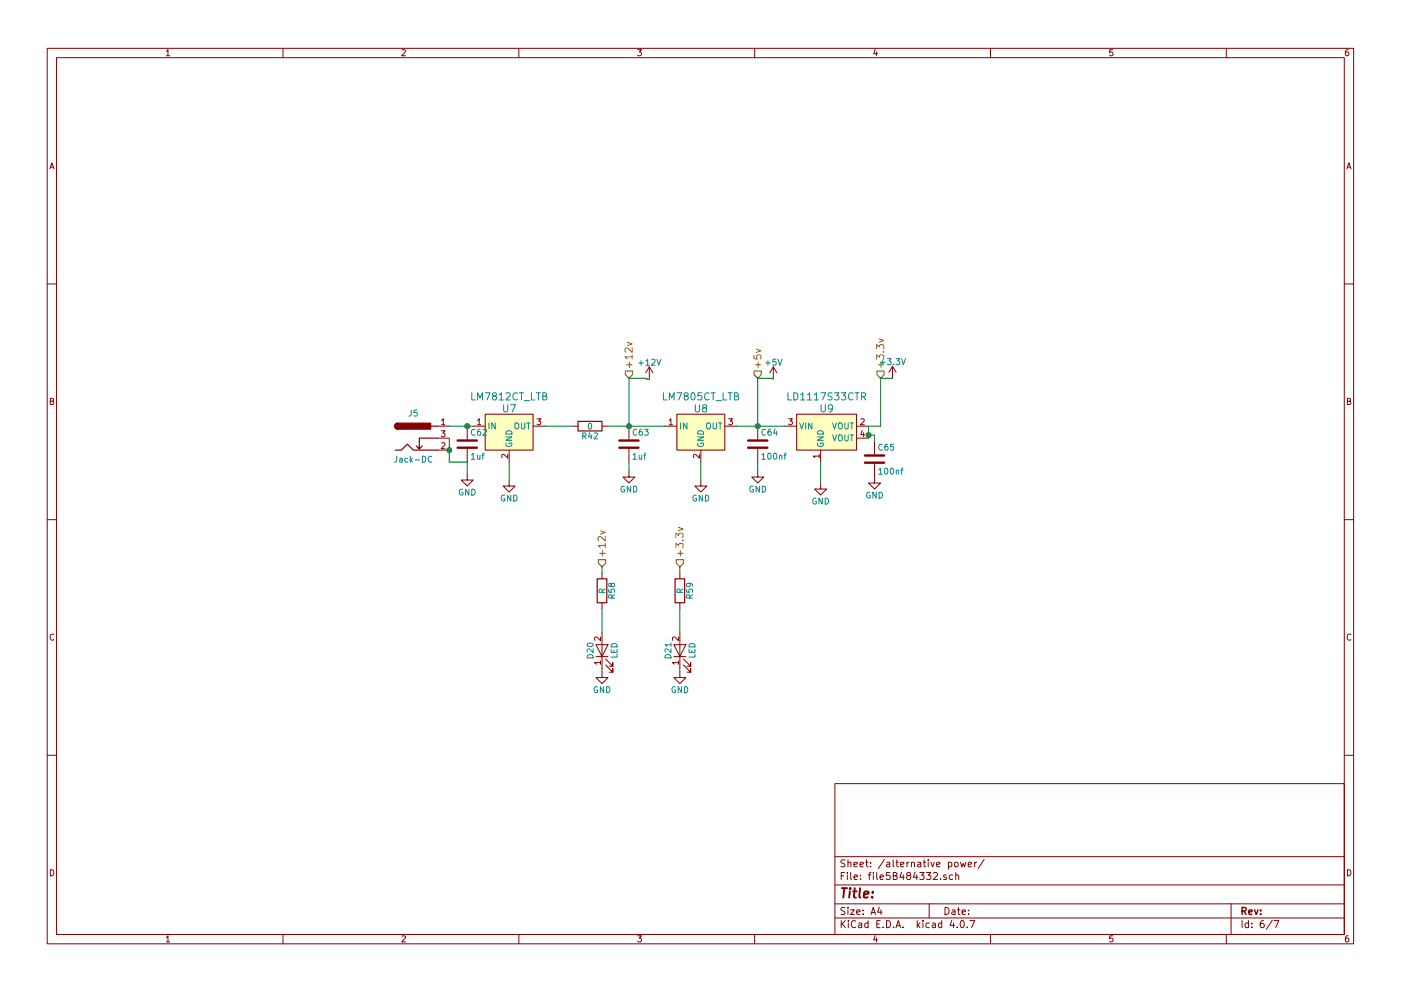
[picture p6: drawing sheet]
EESchema Schematic File Version 2
LIBS:MoCo_v0.1-rescue
LIBS:power
LIBS:device
LIBS:switches
LIBS:relays
LIBS:motors
LIBS:transistors
LIBS:conn
LIBS:linear
LIBS:regul
LIBS:74xx
LIBS:cmos4000
LIBS:adc-dac
LIBS:memory
LIBS:xilinx
LIBS:microcontrollers
LIBS:dsp
LIBS:microchip
LIBS:analog_switches
LIBS:motorola
LIBS:texas
LIBS:intel
LIBS:audio
LIBS:interface
LIBS:digital-audio
LIBS:philips
LIBS:display
LIBS:cypress
LIBS:siliconi
LIBS:opto
LIBS:atmel
LIBS:contrib
LIBS:valves
LIBS:AUIRS2110S
LIBS:ice3br4765jgxuma1
LIBS:QFP50P1400X1400X160-80N
LIBS:dk_Addressable-Specialty
LIBS:dk_Alarms-Buzzers-and-Sirens
LIBS:dk_Automotive-Relays
LIBS:dk_Balun
LIBS:dk_Barrel-Audio-Connectors
LIBS:dk_Battery-Holders-Clips-Contacts
LIBS:dk_Clock-Timing-Clock-Generators-PLLs-Frequency-Synthesizers
LIBS:dk_Clock-Timing-Programmable-Timers-and-Oscillators
LIBS:dk_Clock-Timing-Real-Time-Clocks
LIBS:dk_Coaxial-Connectors-RF
LIBS:dk_Current-Transducers
LIBS:dk_Data-Acquisition-ADCs-DACs-Special-Purpose
LIBS:dk_Data-Acquisition-Analog-to-Digital-Converters-ADC
LIBS:dk_Data-Acquisition-Digital-Potentiometers
LIBS:dk_Data-Acquisition-Digital-to-Analog-Converters-DAC
LIBS:dk_Data-Acquisition-Touch-Screen-Controllers
LIBS:dk_DC-DC-Converters
LIBS:dk_Digital-Isolators
LIBS:dk_Diodes-Bridge-Rectifiers
LIBS:dk_Diodes-Rectifiers-Arrays
LIBS:dk_Diodes-Rectifiers-Single
LIBS:dk_Diodes-Zener-Single
LIBS:dk_Display-Modules-LCD-OLED-Graphic
LIBS:dk_Display-Modules-LED-Character-and-Numeric
LIBS:dk_D-Sub-Connectors
LIBS:dk_Embedded-Microcontrollers
LIBS:dk_Encoders
LIBS:dk_Evaluation-Boards-Sensors
LIBS:dk_Ferrite-Beads-and-Chips
LIBS:dk_Fixed-Inductors
LIBS:dk_Fuses
LIBS:dk_Gas-Sensors
LIBS:dk_Humidity-Moisture-Sensors
LIBS:dk_Image-Sensors-Camera
LIBS:dk_Infrared-UV-Visible-Emitters
LIBS:dk_Inrush-Current-Limiters-ICL
LIBS:dk_Interface-Analog-Switches-Multiplexers-Demultiplexers
LIBS:dk_Interface-Analog-Switches-Special-Purpose
LIBS:dk_Interface-Controllers
LIBS:dk_Interface-Drivers-Receivers-Transceivers
LIBS:dk_Interface-I-O-Expanders
LIBS:dk_Interface-Modules
LIBS:dk_Interface-Sensor-and-Detector-Interfaces
LIBS:dk_Interface-Sensor-Capacitive-Touch
LIBS:dk_Interface-Specialized
LIBS:dk_LED-Indication-Discrete
LIBS:dk_LEDs-Circuit-Board-Indicators-Arrays-Light-Bars-Bar-Graphs
LIBS:dk_Linear-Amplifiers-Audio
LIBS:dk_Linear-Amplifiers-Instrumentation-OP-Amps-Buffer-Amps
LIBS:dk_Linear-Comparators
LIBS:dk_Logic-Buffers-Drivers-Receivers-Transceivers
LIBS:dk_Logic-Flip-Flops
LIBS:dk_Logic-Gates-and-Inverters
LIBS:dk_Logic-Multivibrators
LIBS:dk_Logic-Shift-Registers
LIBS:dk_Logic-Signal-Switches-Multiplexers-Decoders
LIBS:dk_Logic-Translators-Level-Shifters
LIBS:dk_Magnetic-Sensors-Compass-Magnetic-Field-Modules
LIBS:dk_Magnetic-Sensors-Linear-Compass-ICs
LIBS:dk_Magnetic-Sensors-Switches-Solid-State
LIBS:dk_Memory
LIBS:dk_Memory-Connectors-PC-Card-Sockets
LIBS:dk_Microphones
LIBS:dk_Modular-Connectors-Jacks
LIBS:dk_Modular-Connectors-Jacks-With-Magnetics
LIBS:dk_Motion-Sensors-Accelerometers
LIBS:dk_Motion-Sensors-IMUs-Inertial-Measurement-Units
LIBS:dk_Motion-Sensors-Tilt-Switches
LIBS:dk_Navigation-Switches-Joystick
LIBS:dk_Optical-Sensors-Ambient-Light-IR-UV-Sensors
LIBS:dk_Optical-Sensors-Photo-Detectors-Remote-Receiver
LIBS:dk_Optical-Sensors-Photodiodes
LIBS:dk_Optical-Sensors-Phototransistors
LIBS:dk_Optical-Sensors-Reflective-Analog-Output
LIBS:dk_Optoisolators-Logic-Output
LIBS:dk_Optoisolators-Transistor-Photovoltaic-Output
LIBS:dk_Optoisolators-Triac-SCR-Output
LIBS:dk_Oscillators
LIBS:dk_PMIC-AC-DC-Converters-Offline-Switchers
LIBS:dk_PMIC-Battery-Chargers
LIBS:dk_PMIC-Battery-Management
LIBS:dk_PMIC-Current-Regulation-Management
LIBS:dk_PMIC-Full-Half-Bridge-Drivers
LIBS:dk_PMIC-Gate-Drivers
LIBS:dk_PMIC-LED-Drivers
LIBS:dk_PMIC-Motor-Drivers-Controllers
LIBS:dk_PMIC-OR-Controllers-Ideal-Diodes
LIBS:dk_PMIC-Power-Distribution-Switches-Load-Drivers
LIBS:dk_PMIC-Power-Management-Specialized
LIBS:dk_PMIC-RMS-to-DC-Converters
LIBS:dk_PMIC-Supervisors
LIBS:dk_PMIC-Thermal-Management
LIBS:dk_PMIC-V-F-and-F-V-Converters
LIBS:dk_PMIC-Voltage-Reference
LIBS:dk_PMIC-Voltage-Regulators-DC-DC-Switching-Controllers
LIBS:dk_PMIC-Voltage-Regulators-DC-DC-Switching-Regulators
LIBS:dk_PMIC-Voltage-Regulators-Linear
LIBS:dk_PMIC-Voltage-Regulators-Special-Purpose
LIBS:dk_Power-Relays-Over-2-Amps
LIBS:dk_Pressure-Sensors-Transducers
LIBS:dk_Programmable-Oscillators
LIBS:dk_Pushbutton-Switches
LIBS:dk_Rectangular-Connectors-Headers-Male-Pins
LIBS:dk_Reed-Relays
LIBS:dk_Resistor-Networks-Arrays
LIBS:dk_RF-Amplifiers
LIBS:dk_RF-Antennas
LIBS:dk_RF-Demodulators
LIBS:dk_RF-Detectors
LIBS:dk_RF-Evaluation-and-Development-Kits-Boards
LIBS:dk_RFID-RF-Access-Monitoring-ICs
LIBS:dk_RF-Receivers
LIBS:dk_RF-Switches
LIBS:dk_RF-Transceiver-ICs
LIBS:dk_RF-Transceiver-Modules
LIBS:dk_RF-Transmitters
LIBS:dk_Rotary-Potentiometers-Rheostats
LIBS:dk_Sensors-Transducers_Accessories
LIBS:dk_Signal-Relays-Up-to-2-Amps
LIBS:dk_Slide-Switches
LIBS:dk_Solid-State-Relays
LIBS:dk_Specialized-ICs
LIBS:dk_Specialized-Sensors
LIBS:dk_Surge-Suppression-ICs
LIBS:dk_Tactile-Switches
LIBS:dk_Temperature-Sensors-Analog-and-Digital-Output
LIBS:dk_Thermal-Cutoffs-Thermal-Fuses
LIBS:dk_Thyristors-DIACs-SIDACs
LIBS:dk_Thyristors-SCRs
LIBS:dk_Thyristors-TRIACs
LIBS:dk_Toggle-Switches
LIBS:dk_Transistors-Bipolar-BJT-Arrays
LIBS:dk_Transistors-Bipolar-BJT-RF
LIBS:dk_Transistors-Bipolar-BJT-Single
LIBS:dk_Transistors-Bipolar-BJT-Single-Pre-Biased
LIBS:dk_Transistors-FETs-MOSFETs-Arrays
LIBS:dk_Transistors-FETs-MOSFETs-RF
LIBS:dk_Transistors-FETs-MOSFETs-Single
LIBS:dk_Transistors-JFETs
LIBS:dk_Trimmer-Potentiometers
LIBS:dk_TVS-Diodes
LIBS:dk_TVS-Mixed-Technology
LIBS:dk_USB-DVI-HDMI-Connectors
LIBS:symbols
LIBS:TJA1042
LIBS:LM324AMX_NOPB
LIBS:ina2181a1
LIBS:MoCo_v0.1-cache
EELAYER 25 0
EELAYER END
$Descr A4 11693 8268
encoding utf-8
Sheet 6 7
Title ""
Date ""
Rev ""
Comp ""
Comment1 ""
Comment2 ""
Comment3 ""
Comment4 ""
$EndDescr
$Comp
L Jack-DC J5
U 1 1
P 3450 3650
F 0 "J5" H 3450 3860 50  0000 C CNN
F 1 "Jack-DC" H 3450 3475 50  0000 C CNN
F 2 "Connectors:BARREL_JACK" H 3500 3610 50  0001 C CNN
F 3 "" H 3500 3610 50  0001 C CNN
	1    3450 3650
	1    0    0    -1  
$EndComp
$Comp
L LM7812CT_LTB U7
U 1 1
P 4250 3550
F 0 "U7" H 4250 3700 60  0000 C CNN
F 1 "LM7812CT_LTB" H 4250 3800 60  0000 C CNN
F 2 "TO_SOT_Packages_SMD:TO-252-2_Rectifier" H 4450 3750 60  0001 L CNN
F 3 "https://www.fairchildsemi.com/datasheets/LM/LM7805.pdf" H 4450 3850 60  0001 L CNN
F 4 "LM7812CTFS-ND" H 4450 3950 60  0001 L CNN "Digi-Key_PN"
F 5 "LM7812CT" H 4450 4050 60  0001 L CNN "MPN"
F 6 "Integrated Circuits (ICs)" H 4450 4150 60  0001 L CNN "Category"
F 7 "PMIC - Voltage Regulators - Linear" H 4450 4250 60  0001 L CNN "Family"
F 8 "https://www.fairchildsemi.com/datasheets/LM/LM7805.pdf" H 4450 4350 60  0001 L CNN "DK_Datasheet_Link"
F 9 "/product-detail/en/on-semiconductor/LM7812CT/LM7812CTFS-ND/1923051" H 4450 4450 60  0001 L CNN "DK_Detail_Page"
F 10 "IC REG LINEAR 12V 1A TO220-3" H 4450 4550 60  0001 L CNN "Description"
F 11 "ON Semiconductor" H 4450 4650 60  0001 L CNN "Manufacturer"
F 12 "Last Time Buy NonStock" H 4450 4750 60  0001 L CNN "Status"
	1    4250 3550
	1    0    0    -1  
$EndComp
$Comp
L LM7805CT_LTB U8
U 1 1
P 5850 3550
F 0 "U8" H 5850 3700 60  0000 C CNN
F 1 "LM7805CT_LTB" H 5850 3800 60  0000 C CNN
F 2 "TO_SOT_Packages_SMD:TO-252-2_Rectifier" H 6050 3750 60  0001 L CNN
F 3 "https://www.fairchildsemi.com/datasheets/LM/LM7805.pdf" H 6050 3850 60  0001 L CNN
F 4 "LM7805CT-ND" H 6050 3950 60  0001 L CNN "Digi-Key_PN"
F 5 "LM7805CT" H 6050 4050 60  0001 L CNN "MPN"
F 6 "Integrated Circuits (ICs)" H 6050 4150 60  0001 L CNN "Category"
F 7 "PMIC - Voltage Regulators - Linear" H 6050 4250 60  0001 L CNN "Family"
F 8 "https://www.fairchildsemi.com/datasheets/LM/LM7805.pdf" H 6050 4350 60  0001 L CNN "DK_Datasheet_Link"
F 9 "/product-detail/en/on-semiconductor/LM7805CT/LM7805CT-ND/458698" H 6050 4450 60  0001 L CNN "DK_Detail_Page"
F 10 "IC REG LINEAR 5V 1A TO220AB" H 6050 4550 60  0001 L CNN "Description"
F 11 "ON Semiconductor" H 6050 4650 60  0001 L CNN "Manufacturer"
F 12 "Last Time Buy NonStock" H 6050 4750 60  0001 L CNN "Status"
	1    5850 3550
	1    0    0    -1  
$EndComp
$Comp
L C C62
U 1 1
P 3900 3700
F 0 "C62" H 3925 3800 50  0000 L CNN
F 1 "1uf" H 3925 3600 50  0000 L CNN
F 2 "Capacitors_SMD:C_0603_HandSoldering" H 3938 3550 50  0001 C CNN
F 3 "" H 3900 3700 50  0001 C CNN
	1    3900 3700
	1    0    0    -1  
$EndComp
$Comp
L GND #PWR081
U 1 1
P 3900 3950
F 0 "#PWR081" H 3900 3700 50  0001 C CNN
F 1 "GND" H 3900 3800 50  0000 C CNN
F 2 "" H 3900 3950 50  0001 C CNN
F 3 "" H 3900 3950 50  0001 C CNN
	1    3900 3950
	1    0    0    -1  
$EndComp
$Comp
L C C63
U 1 1
P 5250 3700
F 0 "C63" H 5275 3800 50  0000 L CNN
F 1 "1uf" H 5275 3600 50  0000 L CNN
F 2 "Capacitors_SMD:C_0603_HandSoldering" H 5288 3550 50  0001 C CNN
F 3 "" H 5250 3700 50  0001 C CNN
	1    5250 3700
	1    0    0    -1  
$EndComp
$Comp
L GND #PWR082
U 1 1
P 5250 3925
F 0 "#PWR082" H 5250 3675 50  0001 C CNN
F 1 "GND" H 5250 3775 50  0000 C CNN
F 2 "" H 5250 3925 50  0001 C CNN
F 3 "" H 5250 3925 50  0001 C CNN
	1    5250 3925
	1    0    0    -1  
$EndComp
$Comp
L GND #PWR083
U 1 1
P 4250 4000
F 0 "#PWR083" H 4250 3750 50  0001 C CNN
F 1 "GND" H 4250 3850 50  0000 C CNN
F 2 "" H 4250 4000 50  0001 C CNN
F 3 "" H 4250 4000 50  0001 C CNN
	1    4250 4000
	1    0    0    -1  
$EndComp
$Comp
L GND #PWR084
U 1 1
P 5850 4000
F 0 "#PWR084" H 5850 3750 50  0001 C CNN
F 1 "GND" H 5850 3850 50  0000 C CNN
F 2 "" H 5850 4000 50  0001 C CNN
F 3 "" H 5850 4000 50  0001 C CNN
	1    5850 4000
	1    0    0    -1  
$EndComp
$Comp
L LD1117S33CTR U9
U 1 1
P 6850 3550
F 0 "U9" H 6900 3700 60  0000 C CNN
F 1 "LD1117S33CTR" H 6900 3800 60  0000 C CNN
F 2 "TO_SOT_Packages_SMD:SOT-223" H 7050 3750 60  0001 L CNN
F 3 "http://www.st.com/content/ccc/resource/technical/document/datasheet/99/3b/7d/91/91/51/4b/be/CD00000544.pdf/files/CD00000544.pdf/jcr:content/translations/en.CD00000544.pdf" H 7050 3850 60  0001 L CNN
F 4 "497-1241-1-ND" H 7050 3950 60  0001 L CNN "Digi-Key_PN"
F 5 "LD1117S33CTR" H 7050 4050 60  0001 L CNN "MPN"
F 6 "Integrated Circuits (ICs)" H 7050 4150 60  0001 L CNN "Category"
F 7 "PMIC - Voltage Regulators - Linear" H 7050 4250 60  0001 L CNN "Family"
F 8 "http://www.st.com/content/ccc/resource/technical/document/datasheet/99/3b/7d/91/91/51/4b/be/CD00000544.pdf/files/CD00000544.pdf/jcr:content/translations/en.CD00000544.pdf" H 7050 4350 60  0001 L CNN "DK_Datasheet_Link"
F 9 "/product-detail/en/stmicroelectronics/LD1117S33CTR/497-1241-1-ND/586241" H 7050 4450 60  0001 L CNN "DK_Detail_Page"
F 10 "IC REG LINEAR 3.3V 800MA SOT223" H 7050 4550 60  0001 L CNN "Description"
F 11 "STMicroelectronics" H 7050 4650 60  0001 L CNN "Manufacturer"
F 12 "Active" H 7050 4750 60  0001 L CNN "Status"
	1    6850 3550
	1    0    0    -1  
$EndComp
$Comp
L GND #PWR085
U 1 1
P 6850 4025
F 0 "#PWR085" H 6850 3775 50  0001 C CNN
F 1 "GND" H 6850 3875 50  0000 C CNN
F 2 "" H 6850 4025 50  0001 C CNN
F 3 "" H 6850 4025 50  0001 C CNN
	1    6850 4025
	1    0    0    -1  
$EndComp
$Comp
L C C64
U 1 1
P 6325 3700
F 0 "C64" H 6350 3800 50  0000 L CNN
F 1 "100nf" H 6350 3600 50  0000 L CNN
F 2 "Capacitors_SMD:C_0603_HandSoldering" H 6363 3550 50  0001 C CNN
F 3 "" H 6325 3700 50  0001 C CNN
	1    6325 3700
	1    0    0    -1  
$EndComp
$Comp
L GND #PWR086
U 1 1
P 6325 3925
F 0 "#PWR086" H 6325 3675 50  0001 C CNN
F 1 "GND" H 6325 3775 50  0000 C CNN
F 2 "" H 6325 3925 50  0001 C CNN
F 3 "" H 6325 3925 50  0001 C CNN
	1    6325 3925
	1    0    0    -1  
$EndComp
$Comp
L C C65
U 1 1
P 7300 3825
F 0 "C65" H 7325 3925 50  0000 L CNN
F 1 "100nf" H 7325 3725 50  0000 L CNN
F 2 "Capacitors_SMD:C_0603_HandSoldering" H 7338 3675 50  0001 C CNN
F 3 "" H 7300 3825 50  0001 C CNN
	1    7300 3825
	1    0    0    -1  
$EndComp
$Comp
L GND #PWR087
U 1 1
P 7300 3975
F 0 "#PWR087" H 7300 3725 50  0001 C CNN
F 1 "GND" H 7300 3825 50  0000 C CNN
F 2 "" H 7300 3975 50  0001 C CNN
F 3 "" H 7300 3975 50  0001 C CNN
	1    7300 3975
	1    0    0    -1  
$EndComp
$Comp
L R R42
U 1 1
P 4925 3550
F 0 "R42" V 5005 3550 50  0000 C CNN
F 1 "0" V 4925 3550 50  0000 C CNN
F 2 "Resistors_SMD:R_0603_HandSoldering" V 4855 3550 50  0001 C CNN
F 3 "" H 4925 3550 50  0001 C CNN
	1    4925 3550
	0    1    1    0   
$EndComp
Text HLabel 5250 3150 1    60   Input ~ 0
+12v
Text HLabel 6325 3150 1    60   Input ~ 0
+5v
Text HLabel 7350 3150 1    60   Input ~ 0
+3.3v
$Comp
L R R58
U 1 1
P 5025 4925
F 0 "R58" V 5105 4925 50  0000 C CNN
F 1 "R" V 5025 4925 50  0000 C CNN
F 2 "Resistors_SMD:R_0603_HandSoldering" V 4955 4925 50  0001 C CNN
F 3 "" H 5025 4925 50  0001 C CNN
	1    5025 4925
	1    0    0    -1  
$EndComp
$Comp
L LED D20
U 1 1
P 5025 5425
F 0 "D20" H 5025 5525 50  0000 C CNN
F 1 "LED" H 5025 5325 50  0000 C CNN
F 2 "LEDs:LED_0603_HandSoldering" H 5025 5425 50  0001 C CNN
F 3 "" H 5025 5425 50  0001 C CNN
	1    5025 5425
	0    -1   -1   0   
$EndComp
$Comp
L GND #PWR088
U 1 1
P 5025 5600
F 0 "#PWR088" H 5025 5350 50  0001 C CNN
F 1 "GND" H 5025 5450 50  0000 C CNN
F 2 "" H 5025 5600 50  0001 C CNN
F 3 "" H 5025 5600 50  0001 C CNN
	1    5025 5600
	1    0    0    -1  
$EndComp
Text HLabel 5025 4725 1    60   Input ~ 0
+12v
$Comp
L R R59
U 1 1
P 5675 4925
F 0 "R59" V 5755 4925 50  0000 C CNN
F 1 "R" V 5675 4925 50  0000 C CNN
F 2 "Resistors_SMD:R_0603_HandSoldering" V 5605 4925 50  0001 C CNN
F 3 "" H 5675 4925 50  0001 C CNN
	1    5675 4925
	1    0    0    -1  
$EndComp
$Comp
L LED D21
U 1 1
P 5675 5425
F 0 "D21" H 5675 5525 50  0000 C CNN
F 1 "LED" H 5675 5325 50  0000 C CNN
F 2 "LEDs:LED_0603_HandSoldering" H 5675 5425 50  0001 C CNN
F 3 "" H 5675 5425 50  0001 C CNN
	1    5675 5425
	0    -1   -1   0   
$EndComp
$Comp
L GND #PWR089
U 1 1
P 5675 5600
F 0 "#PWR089" H 5675 5350 50  0001 C CNN
F 1 "GND" H 5675 5450 50  0000 C CNN
F 2 "" H 5675 5600 50  0001 C CNN
F 3 "" H 5675 5600 50  0001 C CNN
	1    5675 5600
	1    0    0    -1  
$EndComp
Text HLabel 5675 4725 1    60   Input ~ 0
+3.3v
$Comp
L +12V #PWR090
U 1 1
P 5420 3155
F 0 "#PWR090" H 5420 3005 50  0001 C CNN
F 1 "+12V" H 5420 3295 50  0000 C CNN
F 2 "" H 5420 3155 50  0001 C CNN
F 3 "" H 5420 3155 50  0001 C CNN
	1    5420 3155
	1    0    0    -1  
$EndComp
$Comp
L +5V #PWR091
U 1 1
P 6455 3155
F 0 "#PWR091" H 6455 3005 50  0001 C CNN
F 1 "+5V" H 6455 3295 50  0000 C CNN
F 2 "" H 6455 3155 50  0001 C CNN
F 3 "" H 6455 3155 50  0001 C CNN
	1    6455 3155
	1    0    0    -1  
$EndComp
$Comp
L +3.3V #PWR092
U 1 1
P 7450 3150
F 0 "#PWR092" H 7450 3000 50  0001 C CNN
F 1 "+3.3V" H 7450 3290 50  0000 C CNN
F 2 "" H 7450 3150 50  0001 C CNN
F 3 "" H 7450 3150 50  0001 C CNN
	1    7450 3150
	1    0    0    -1  
$EndComp
Wire Wire Line
	3750 3650 3750 3850
Wire Wire Line
	3750 3550 3950 3550
Connection ~ 3900 3550
Wire Wire Line
	5075 3550 5550 3550
Wire Wire Line
	3900 3850 3900 3950
Wire Wire Line
	5250 3850 5250 3925
Connection ~ 5250 3550
Wire Wire Line
	5850 3850 5850 4000
Wire Wire Line
	4250 3850 4250 4000
Wire Wire Line
	6850 3850 6850 4025
Wire Wire Line
	6150 3550 6550 3550
Wire Wire Line
	6325 3850 6325 3925
Connection ~ 6325 3550
Wire Wire Line
	7250 3550 7250 3650
Wire Wire Line
	7300 3675 7300 3625
Connection ~ 7250 3625
Wire Wire Line
	4775 3550 4550 3550
Wire Wire Line
	5250 3150 5250 3550
Wire Wire Line
	6325 3150 6325 3550
Wire Wire Line
	7300 3625 7250 3625
Wire Wire Line
	7350 3150 7350 3550
Wire Wire Line
	7350 3550 7250 3550
Wire Wire Line
	3750 3850 3900 3850
Connection ~ 3750 3750
Wire Wire Line
	5025 5075 5025 5275
Wire Wire Line
	5025 5575 5025 5600
Wire Wire Line
	5025 4725 5025 4775
Wire Wire Line
	5675 5075 5675 5275
Wire Wire Line
	5675 5575 5675 5600
Wire Wire Line
	5675 4725 5675 4775
Wire Wire Line
	7450 3150 7350 3150
Wire Wire Line
	6325 3150 6445 3150
Wire Wire Line
	6445 3150 6445 3155
Wire Wire Line
	6445 3155 6455 3155
Wire Wire Line
	5250 3150 5400 3150
Wire Wire Line
	5400 3150 5400 3160
Wire Wire Line
	5400 3160 5420 3160
Wire Wire Line
	5420 3160 5420 3155
$EndSCHEMATC
